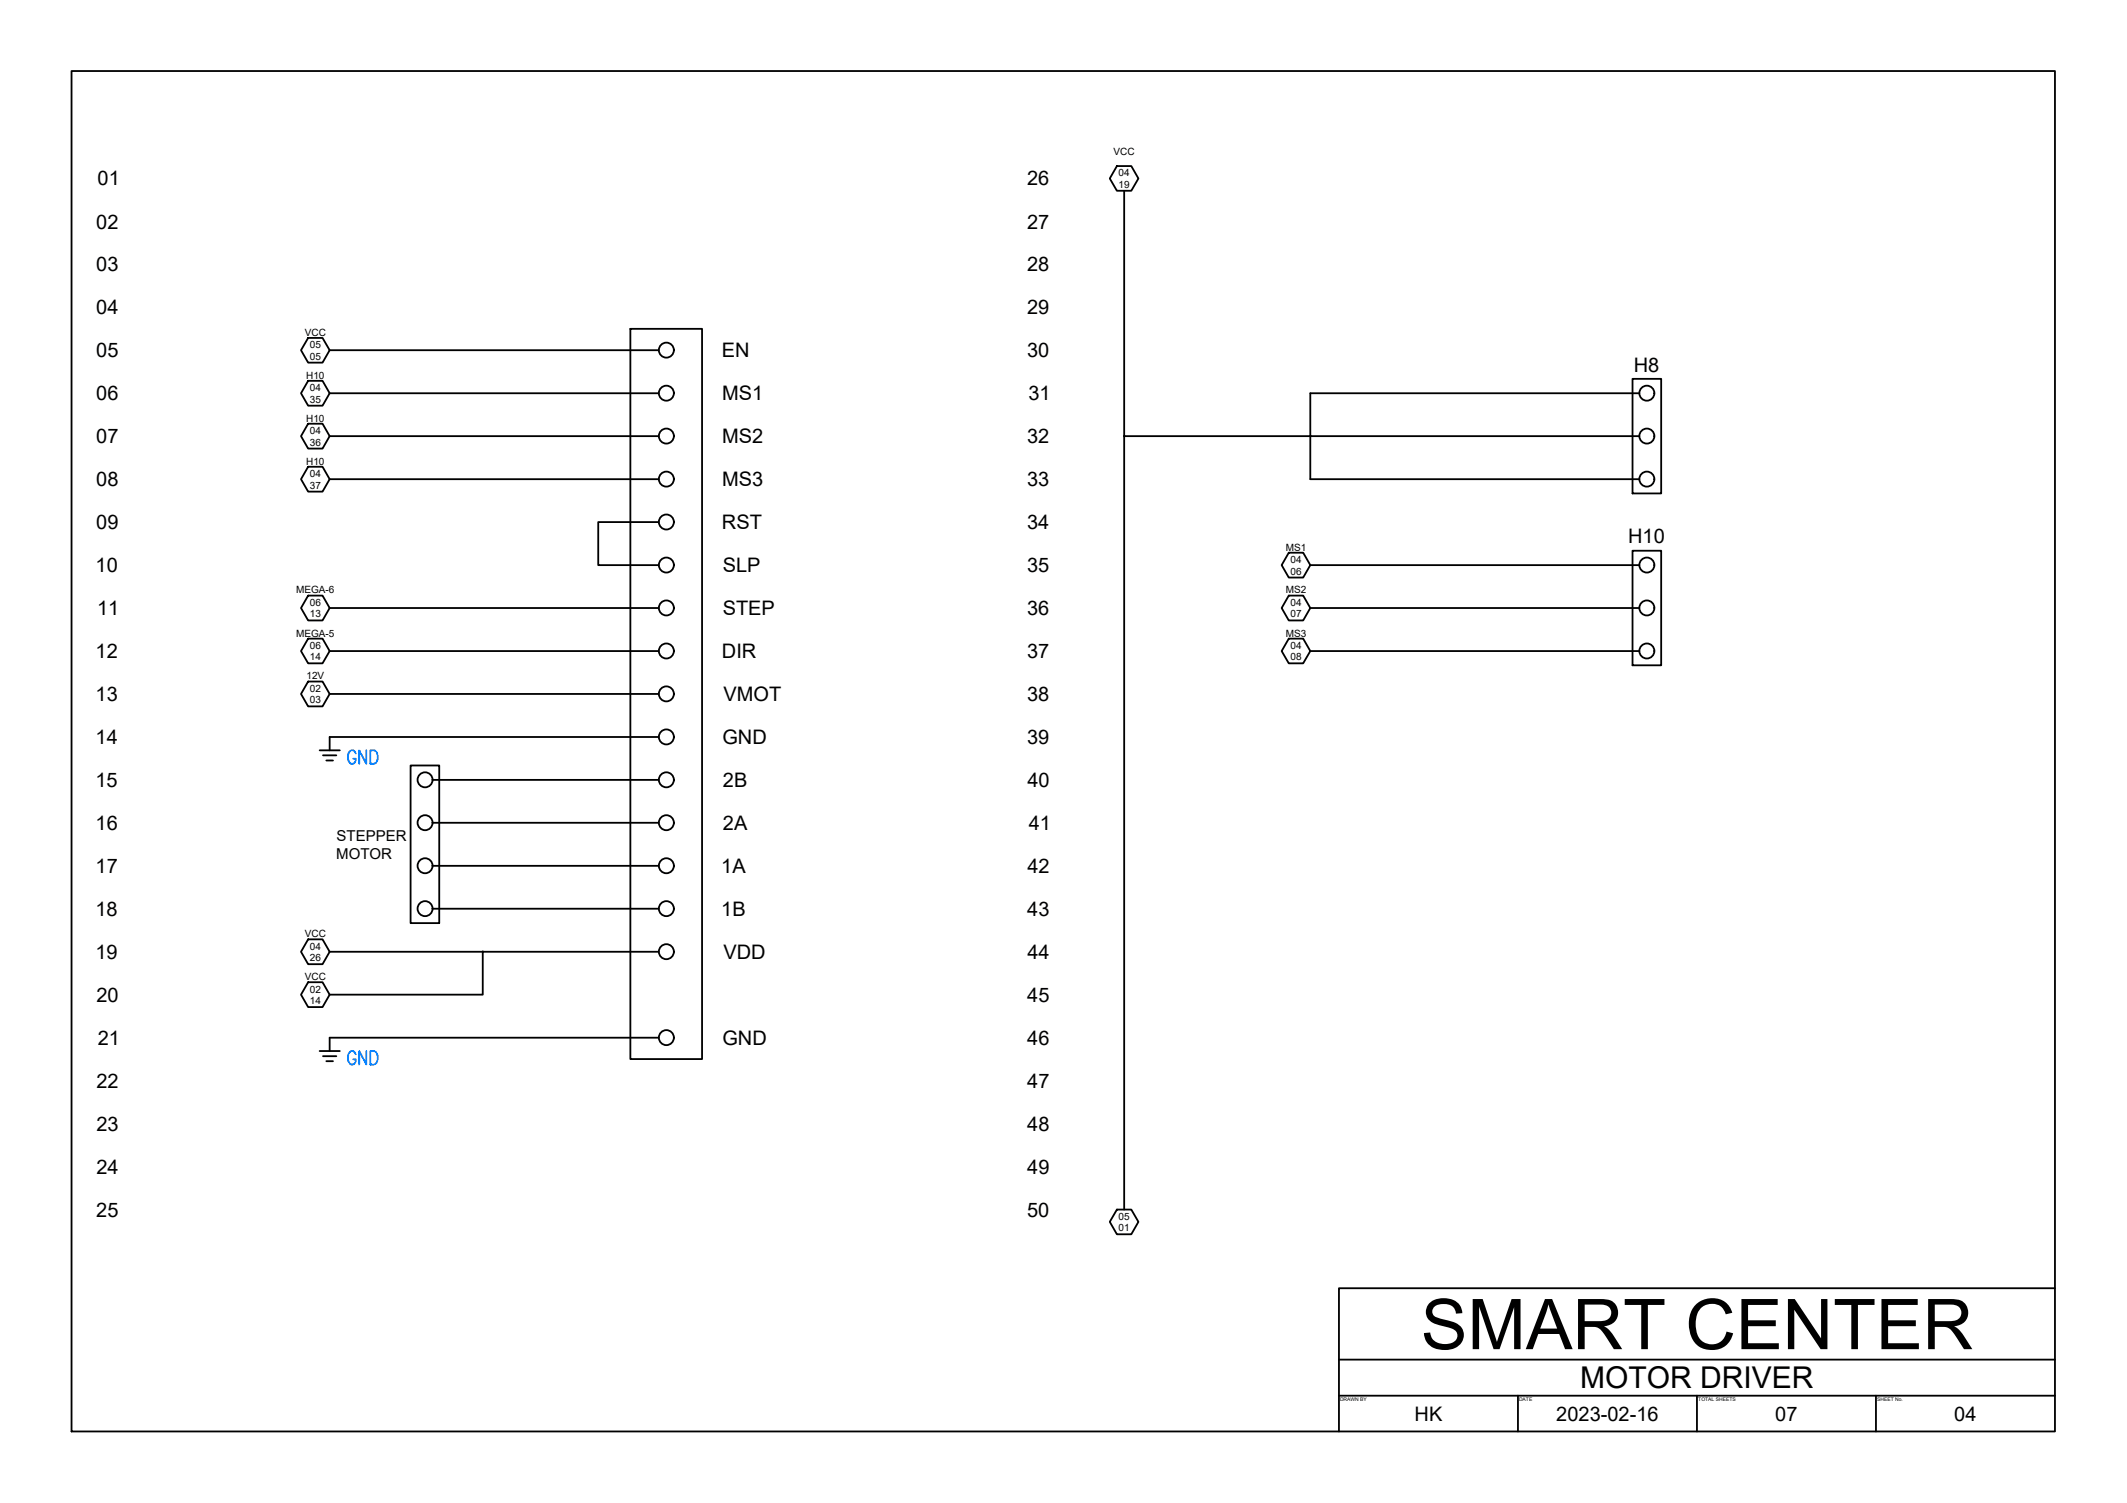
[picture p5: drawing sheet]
<svg xmlns="http://www.w3.org/2000/svg" width="297mm" height="210mm" viewBox="0 0 297 210" stroke-linecap="round" stroke-linejoin="round" font-family="sans-serif">
<g fill="none" stroke="#000" stroke-width=".25">
<path d="M10 9.9h277v190h-277zM156 23.2h2l1 1.7-1 1.7h-2l-1-1.7zM157 26.6v142.3M43 47.2h2l1 1.7-1 1.7h-2l-1-1.7zM43 53.2h2l1 1.7-1 1.8h-2l-1-1.8zM43 59.2h2l1 1.7-1 1.7h-2l-1-1.7zM46 48.9h46M46 54.9h46M88 45.9h10v102h-10zM228 52.9h4v16h-4zM228.9 54.9h-45.9v12h45.9M43 65.2h2l1 1.7-1 1.8h-2l-1-1.8z"/>
<path d="M46 60.9h46M46 66.9h46M92 72.9h-8.5v6h8.5M157 60.9h71.9M157 60.9h.1M180 77.2h2l1 1.7-1 1.8h-2l-1-1.8zM183 78.9h45.9M228 76.9h4v16h-4zM43 83.2h2l1 1.7-1 1.7h-2l-1-1.7zM43 89.2h2l1 1.7-1 1.7h-2l-1-1.7zM43 95.2h2l1 1.7-1 1.8h-2l-1-1.8zM46 84.9h46"/>
<path d="M46 90.9h46M46 96.9h46M180 83.2h2l1 1.7-1 1.7h-2l-1-1.7zM180 89.2h2l1 1.7-1 1.7h-2l-1-1.7zM183 84.9h45.9M183 90.9h45.9M44.6 104.8h2.9M45.1 105.5h1.9M45.6 106.2h.9M46 102.9h46M57.3 106.9h4v22h-4zM60.4 108.9h31.6"/>
<path d="M60.4 114.9h31.6M43 131.2h2l1 1.7-1 1.8h-2l-1-1.8zM43 137.2h2l1 1.7-1 1.7h-2l-1-1.7zM46 132.9h46M60.4 120.9h31.6M60.4 126.9h31.6M67.4 132.9v6h-21.4M67.4 132.9h.1M44.6 146.8h2.9M45.1 147.5h1.9M45.6 148.2h.9M46 144.9h46"/>
<path d="M156 168.9h2l1 1.7-1 1.8h-2l-1-1.8zM287 179.9h-100v20M187 189.9h100M187 194.9h100M212 194.9v5M237 194.9v5M262 194.9v5"/>
<circle cx="93.1" cy="48.9" r="1.05"/>
<circle cx="93.1" cy="54.9" r="1.05"/>
<circle cx="230" cy="54.9" r="1.05"/>
<circle cx="93.1" cy="72.9" r="1.05"/>
<circle cx="93.1" cy="60.9" r="1.05"/>
<circle cx="93.1" cy="78.9" r="1.05"/>
<circle cx="93.1" cy="66.9" r="1.05"/>
<circle cx="157" cy="60.9" r=".03"/>
<circle cx="183" cy="60.9" r=".03"/>
<circle cx="230" cy="78.9" r="1.05"/>
<circle cx="230" cy="66.9" r="1.05"/>
<circle cx="230" cy="60.9" r="1.05"/>
<circle cx="93.1" cy="84.9" r="1.05"/>
<circle cx="93.1" cy="90.9" r="1.05"/>
<circle cx="93.1" cy="96.9" r="1.05"/>
<circle cx="230" cy="84.9" r="1.05"/>
<circle cx="230" cy="90.9" r="1.05"/>
<circle cx="59.4" cy="108.9" r="1.05"/>
<circle cx="59.4" cy="114.9" r="1.05"/>
<circle cx="93.1" cy="102.9" r="1.05"/>
<circle cx="93.1" cy="114.9" r="1.05"/>
<circle cx="93.1" cy="108.9" r="1.05"/>
<circle cx="59.4" cy="126.9" r="1.05"/>
<circle cx="59.4" cy="120.9" r="1.05"/>
<circle cx="67.4" cy="132.9" r=".03"/>
<circle cx="93.1" cy="132.9" r="1.05"/>
<circle cx="93.1" cy="126.9" r="1.05"/>
<circle cx="93.1" cy="120.9" r="1.05"/>
<circle cx="93.1" cy="144.9" r="1.05"/>
</g>
<text font-size="9.8" x="198.4" y="188.4">SMART CENTER</text>
<g font-size="4.9" fill="#007fff">
<text x="47.3" y="108">GND</text>
<text x="47.3" y="149.9">GND</text>
</g>
<text font-size="4.2" x="220.7" y="193.9">MOTOR DRIVER</text>
<g font-size="2.8">
<text x="13.6" y="25.9">01</text>
<text x="143.4" y="25.9">26</text>
<text x="13.4" y="31.9">02</text>
<text x="143.4" y="31.9">27</text>
<text x="13.4" y="37.9">03</text>
<text x="143.4" y="37.9">28</text>
<text x="13.4" y="43.9">04</text>
<text x="143.4" y="43.9">29</text>
<text x="13.4" y="49.9">05</text>
<text x="100.8" y="49.9">EN</text>
<text x="143.4" y="49.9">30</text>
<text x="228.2" y="51.9">H8</text>
<text x="13.4" y="55.9">06</text>
<text x="100.8" y="55.9">MS1</text>
<text x="143.6" y="55.9">31</text>
<text x="13.4" y="61.9">07</text>
<text x="100.8" y="61.9">MS2</text>
<text x="143.4" y="61.9">32</text>
<text x="13.4" y="67.9">08</text>
<text x="100.8" y="67.9">MS3</text>
<text x="143.4" y="67.9">33</text>
<text x="13.4" y="73.9">09</text>
<text x="100.8" y="73.9">RST</text>
<text x="143.4" y="73.9">34</text>
<text x="227.4" y="75.9">H10</text>
<text x="13.4" y="79.9">10</text>
<text x="100.9" y="79.9">SLP</text>
<text x="143.4" y="79.9">35</text>
<text x="13.5" y="85.9">11</text>
<text x="100.9" y="85.9">STEP</text>
<text x="143.4" y="85.9">36</text>
<text x="13.4" y="91.9">12</text>
<text x="100.8" y="91.9">DIR</text>
<text x="143.4" y="91.9">37</text>
<text x="13.4" y="97.9">13</text>
<text x="101" y="97.9">VMOT</text>
<text x="143.4" y="97.9">38</text>
<text x="13.4" y="103.9">14</text>
<text x="100.9" y="103.9">GND</text>
<text x="143.4" y="103.9">39</text>
<text x="13.3" y="109.9">15</text>
<text x="101" y="109.9">2B</text>
<text x="143.5" y="109.9">40</text>
<text x="13.4" y="115.9">16</text>
<text x="101" y="115.9">2A</text>
<text x="143.7" y="115.9">41</text>
<text x="13.4" y="121.9">17</text>
<text x="100.7" y="121.9">1A</text>
<text x="143.5" y="121.9">42</text>
<text x="13.3" y="127.9">18</text>
<text x="100.7" y="127.9">1B</text>
<text x="143.5" y="127.9">43</text>
<text x="13.3" y="133.9">19</text>
<text x="101" y="133.9">VDD</text>
<text x="143.5" y="133.9">44</text>
<text x="13.5" y="139.9">20</text>
<text x="143.5" y="139.9">45</text>
<text x="13.7" y="145.9">21</text>
<text x="100.9" y="145.9">GND</text>
<text x="143.5" y="145.9">46</text>
<text x="13.5" y="151.9">22</text>
<text x="143.5" y="151.9">47</text>
<text x="13.5" y="157.9">23</text>
<text x="143.5" y="157.9">48</text>
<text x="13.5" y="163.9">24</text>
<text x="143.5" y="163.9">49</text>
<text x="13.4" y="169.9">25</text>
<text x="143.4" y="169.9">50</text>
<text x="197.5" y="198.4">HK</text>
<text x="217.3" y="198.4">2023-02-16</text>
<text x="247.9" y="198.4">07</text>
<text x="272.9" y="198.4">04</text>
</g>
<g font-size="2.1">
<text x="46.9" y="119.9">MOTOR</text>
<text x="47" y="117.4">STEPPER</text>
</g>
<g font-size="1.4">
<text x="155.5" y="21.6">VCC</text>
<text x="156.2" y="24.6">04</text>
<text x="156.2" y="26.2">19</text>
<text x="42.6" y="46.9">VCC</text>
<text x="42.8" y="52.9">H10</text>
<text x="43.3" y="48.6">05</text>
<text x="43.3" y="50.2">05</text>
<text x="42.8" y="58.9">H10</text>
<text x="43.3" y="54.6">04</text>
<text x="43.3" y="56.2">35</text>
<text x="42.8" y="64.9">H10</text>
<text x="43.3" y="60.6">04</text>
<text x="43.3" y="62.2">36</text>
<text x="43.3" y="66.6">04</text>
<text x="43.3" y="68.2">37</text>
<text x="179.6" y="76.9">MS1</text>
<text x="41.4" y="82.9">MEGA-6</text>
<text x="179.6" y="82.9">MS2</text>
<text x="180.2" y="78.6">04</text>
<text x="180.2" y="80.2">06</text>
<text x="41.4" y="88.9">MEGA-5</text>
<text x="43.3" y="84.6">06</text>
<text x="43.3" y="86.2">13</text>
<text x="179.6" y="88.9">MS3</text>
<text x="180.2" y="84.6">04</text>
<text x="180.2" y="86.2">07</text>
<text x="42.8" y="94.9">12V</text>
<text x="43.3" y="90.6">06</text>
<text x="43.3" y="92.2">14</text>
<text x="180.2" y="90.6">04</text>
<text x="180.2" y="92.2">08</text>
<text x="43.3" y="96.6">02</text>
<text x="43.3" y="98.2">03</text>
<text x="42.6" y="130.9">VCC</text>
<text x="42.6" y="136.9">VCC</text>
<text x="43.3" y="132.6">04</text>
<text x="43.3" y="134.2">26</text>
<text x="43.3" y="138.6">02</text>
<text x="43.3" y="140.2">14</text>
<text x="156.2" y="170.3">05</text>
<text x="156.2" y="172">01</text>
</g>
<g font-size=".7">
<text x="187.1" y="195.6">DRAWN BY</text>
<text x="212.1" y="195.6">DATE</text>
<text x="237.2" y="195.6">TOTAL SHEETS</text>
<text x="262.1" y="195.6">SHEET No.</text>
</g>
</svg>
